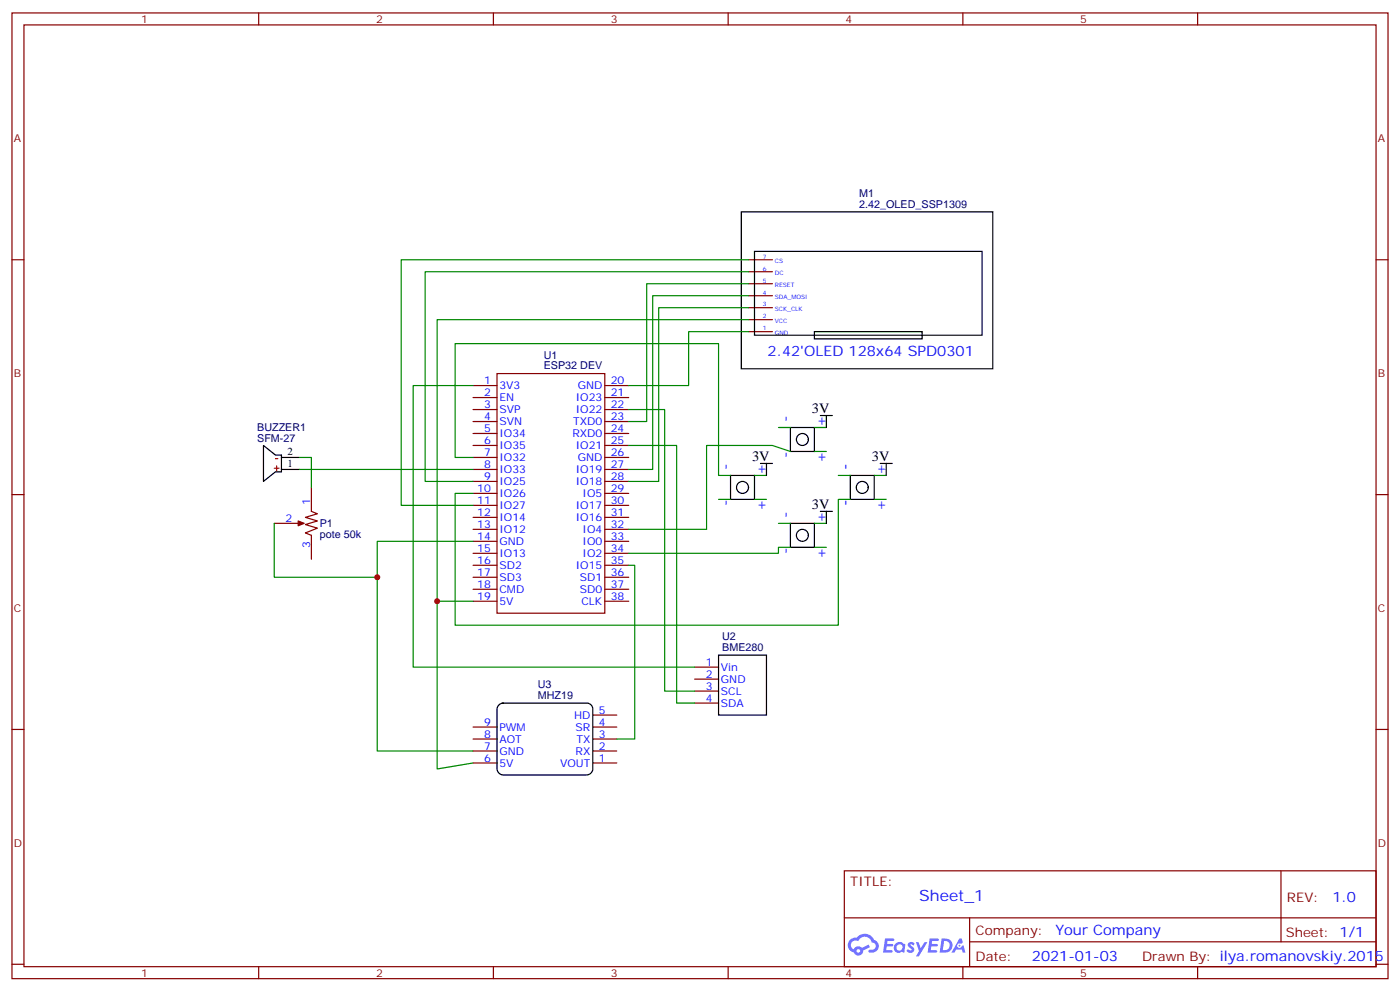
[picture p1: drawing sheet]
<svg xmlns="http://www.w3.org/2000/svg" width="412mm" height="292mm" viewBox="0 0 412 292" stroke-linecap="round" stroke-linejoin="round" font-family="sans-serif">
<g fill="none" stroke="#870000" stroke-width=".35">
<path d="M3.5 3.8h405.4v284.3h-405.4zM7.1 7.3h398.2v277.3h-398.2zM76.2 3.8v3.5M145.3 3.8v3.5M214.5 3.8v3.5M283.6 3.8v3.5M352.8 3.8v3.5M3.5 76.5h3.6M405.3 76.5h3.6M3.5 145.6h3.6M405.3 145.6h3.6M3.5 214.8h3.6"/>
<path d="M405.3 214.8h3.6M248.7 256.4h156.6v28.2h-156.6zM377.3 256.4v20.9M248.7 270.2h156.5M285.6 277.3h119.6M285.6 270.2v14.2M3.5 283.9h3.6M76.2 284.6v3.5M145.3 284.6v3.5M214.5 284.6v3.5M283.6 284.6v3.5M352.8 284.6v3.5"/>
<path d="M405.3 283.9h3.6"/>
</g>
<g fill="#5487ff">
<path d="M267.7 277.6a1.22 1.22 0 0 1 1.7 .2l-.4 .6a.47 .47 0 0 0-.3-.4 .47 .47 0 0 0-.5 .2l.1 .2a1.14 1.14 0 0 1 .8 1.8 1.14 1.14 0 0 1-1.9 0l-.2-.2 .5-.6 .7 .5a.29 .29 0 0 0 .3-.3 .29 .29 0 0 0-.2-.3 1.04 1.04 0 0 1-.6-1.7z"/>
<path d="M260.7 276.3h2.4l.3 .2-.2 .5-1.8 .1-.1 .8h1.5l.3 .4-.3 .4h-1.6l-.2 1.1h1.7l.2 .3-.2 .3-2.6 .1z"/>
<path d="M273.8 276.3h2.4l.3 .2-.1 .5-1.8 .1-.2 .8h1.6l.3 .4-.4 .4h-1.6l-.1 1.1h1.7l.2 .3-.2 .3-2.6 .1z"/>
<path d="M282.6 276.3h.7l.3 1.3-.6 .3a.69 .69 0 0 0-1 .3 .69 .69 0 0 0 .4 .9 .69 .69 0 0 0 .9-.6l.5-.2 .6 2.2h-.8l-.2-.9h-1.8l-.5 .9h-.8z"/>
<path d="M269.8 277.4h.8l.6 1.8 1.1-1.8h.9l-2.6 4.2h-.8l.9-1.5z"/>
<path d="M277.4 276.3l-.6 4.2h1.3a2.11 2.11 0 0 0 2.5-2.1 2.11 2.11 0 0 0-2.5-2.1zM278.1 277.1a1.39 1.39 0 0 1 1.7 1.4 1.39 1.39 0 0 1-1.8 1.3h-.3z"/>
<path d="M263.7 277.9a1.54 1.54 0 0 0-.1 2.2 1.54 1.54 0 0 0 2.2 .1l.6 .3 .3-2.3-.2-.3h-.4a1.49 1.49 0 0 0-2.4 0zM264 278.9a.94 .94 0 0 1 1.8 0 .94 .94 0 0 1-1.8 0z"/>
<path d="M250.4 276.7a2.18 2.18 0 0 0 1.1 3.7 1.44 1.44 0 0 0 1.6 .9 1.44 1.44 0 0 0 1.2-1.4l2-1.1-.5-.7-1.9 1a1.47 1.47 0 0 0-2.4 .4 1.39 1.39 0 0 1-.7-1.9 1.39 1.39 0 0 1 2-.5 2.12 2.12 0 0 1 2.2-1.3 2.12 2.12 0 0 1 1.9 1.7 1.14 1.14 0 0 1 1.1 1.4 1.14 1.14 0 0 1-1.7 .7 .43 .43 0 0 0-.5 .4 .43 .43 0 0 0 .4 .5 1.98 1.98 0 0 0 2.5-1.2 1.98 1.98 0 0 0-1.2-2.6 3.1 3.1 0 0 0-5.3-.6l-.9 .1zM252.3 280a.55 .55 0 0 1 1.1 0 .55 .55 0 0 1-1.1 0z"/>
<circle cx="282.6" cy="278.4" r=".26"/>
</g>
<g fill="none" stroke="#870000" stroke-width=".35">
<path d="M220.5 76.5h7M220.5 97.6h7M220.5 94.1h7M220.5 90.6h7M220.5 87.1h7M220.5 83.5h7M220.5 80h7M139.3 113.5h7.1M139.3 117.1h7.1M146.4 110h31.8v70.6h-31.8zM178.2 113.5h7M178.2 117.1h7"/>
<path d="M139.3 120.6h7.1M139.3 124.1h7.1M139.3 127.6h7.1M139.3 131.2h7.1M139.3 134.7h7.1M139.3 138.2h7.1M178.2 120.6h7M178.2 124.1h7M178.2 127.6h7M178.2 131.2h7M178.2 134.7h7M178.2 138.2h7"/>
<path d="M80.8 154.1h7M91.7 143.5v7.1l1.8 .7-3.5 1 3.5 1.1-3.5 1 3.5 1.1-3.5 1.4 1.7 .7v7.1M139.3 141.7h7.1M139.3 145.3h7.1M139.3 148.8h7.1M139.3 152.3h7.1M139.3 155.9h7.1M139.3 159.4h7.1M178.2 141.7h7M178.2 145.3h7M178.2 148.8h7M178.2 152.3h7"/>
<path d="M178.2 155.9h7M178.2 159.4h7M139.3 162.9h7.1M139.3 166.4h7.1M139.3 170h7.1M139.3 173.5h7.1M139.3 177h7.1M178.2 162.9h7M178.2 166.4h7M178.2 170h7M178.2 173.5h7M178.2 177h7"/>
<path d="M204.6 196.4h7.1M204.6 200h7.1M139.3 217.6h7.1M139.3 214.1h7.1M174.6 217.6h7.1M174.6 214.1h7.1M174.6 210.5h7.1M204.6 203.5h7.1M204.6 207h7.1M139.3 224.6h7.1M139.3 221.1h7.1M174.6 224.6h7.1"/>
<path d="M174.6 221.1h7.1"/>
</g>
<g fill="none" stroke="#000" stroke-width=".35">
<path d="M218.4 62.4h74.1v46.2h-74.1zM222.2 74h67.1v24.7h-67.1zM239.9 97.6h31.7v2.2h-31.7zM77.6 131.2l3.5 2.8h1.8v4.9h-1.8l-3.5 2.8zM82.9 138.2h5.3M82.9 134.7h5.3M215.2 140h7v7h-7zM224 136.5h3.5M225.8 136.5v3.5M232.8 125.9h7.1v7h-7.1zM241.7 122.3h3.5M243.4 122.3v3.6"/>
<path d="M250.5 140h7v7h-7zM259.3 136.5h3.5M261.1 136.5v3.5M232.8 154.1h7.1v7h-7.1zM241.7 150.6h3.5M243.4 150.6v3.5M211.7 192.9h14.1v17.6h-14.1zM147 207.5l1.2-.5h24.7a1.76 1.76 0 0 1 1.7 1.8v17.6a1.89 1.89 0 0 1-1.7 1.8h-24.7a1.89 1.89 0 0 1-1.8-1.8v-17.6z"/>
<circle cx="236.4" cy="129.4" r="1.76"/>
<circle cx="218.7" cy="143.5" r="1.76"/>
<circle cx="236.4" cy="157.6" r="1.76"/>
<circle cx="254" cy="143.5" r="1.76"/>
</g>
<g fill="none" stroke="#008700" stroke-width=".35">
<path d="M220.5 76.5h-102.3v72.3h21.1M220.5 97.6h-17.7v15.9h-17.6M220.5 94.1h-91.7v82.9h10.5M220.5 80h-95.3v61.7h14.1M220.5 83.5h-30v40.6h-5.3M220.5 87.1h-28.2v51.1h-7.1M220.5 90.6h-26.5v51.1h-8.8M139.3 113.5h-17.6v82.9h82.9M88.2 134.7h3.5v8.8M88.2 138.2h51.1M139.3 134.7h-5.2v-33.5h77.6v38.8h3.5M185.2 131.2h14.1v75.8h5.3"/>
<path d="M185.2 120.6h10.6v82.9h8.8M222.2 140h3.6M229.3 125.9h3.5M232.8 132.9l-5.3-1.7h-19.4v24.7h-22.9M239.9 125.9h3.5M239.9 132.9h3.5M246.9 140h3.6M257.5 140h3.6M80.8 154.1v15.9h30.3M139.3 145.3h-5.2v38.8h112.8v-37.1h3.6M139.3 159.4h-28.2v61.7h28.2M211.7 147h3.5"/>
<path d="M222.2 147h3.6M229.3 154.1h3.5M239.9 154.1h3.5M257.5 147h3.6M128.8 177v49.4l10.5-1.8M185.2 166.4h1.8v51.2h-5.3M232.8 161.1h-3.5v1.8h-44.1M239.9 161.1h3.5"/>
</g>
<path d="M80.8 137.9h1.4M81.1 135h.7M81.5 137.2v1.4" fill="none" stroke="#f00" stroke-width=".35"/>
<path d="M87.8 153.4l1.8 .7-1.8 .7z" fill="#870000" stroke="#870000" stroke-width=".35"/>
<g fill="#c00">
<circle cx="128.8" cy="177" r=".88"/>
<circle cx="111.1" cy="170" r=".88"/>
</g>
<text font-size="4.6" fill="#00f" x="270.8" y="265.4">Sheet_1</text>
<g font-size="4.2" fill="#00f">
<text x="226.1" y="104.7">2.42'OLED 128x64 SPD0301</text>
<text x="232.6" y="124.3" transform="rotate(-90 232.6 124.3)">-</text>
<text x="243.2" y="125.8" transform="rotate(-90 243.2 125.8)">+</text>
<text x="232.6" y="134.8" transform="rotate(-90 232.6 134.8)">-</text>
<text x="243.2" y="136.4" transform="rotate(-90 243.2 136.4)">+</text>
<text x="215" y="138.4" transform="rotate(-90 215 138.4)">-</text>
<text x="225.6" y="139.9" transform="rotate(-90 225.6 139.9)">+</text>
<text x="250.3" y="138.4" transform="rotate(-90 250.3 138.4)">-</text>
<text x="260.9" y="139.9" transform="rotate(-90 260.9 139.9)">+</text>
<text x="215" y="149" transform="rotate(-90 215 149)">-</text>
<text x="250.3" y="149" transform="rotate(-90 250.3 149)">-</text>
<text x="225.6" y="150.5" transform="rotate(-90 225.6 150.5)">+</text>
<text x="232.6" y="152.5" transform="rotate(-90 232.6 152.5)">-</text>
<text x="243.2" y="154" transform="rotate(-90 243.2 154)">+</text>
<text x="260.9" y="150.5" transform="rotate(-90 260.9 150.5)">+</text>
<text x="232.6" y="163.1" transform="rotate(-90 232.6 163.1)">-</text>
<text x="243.2" y="164.6" transform="rotate(-90 243.2 164.6)">+</text>
<text x="392.5" y="265.7">1.0</text>
<text x="310.9" y="275.2">Your Company</text>
<text x="304" y="283">2021-01-03</text>
</g>
<g font-size="4.2">
<text x="239.2" y="121.6">3V</text>
<text x="221.5" y="135.7">3V</text>
<text x="256.8" y="135.7">3V</text>
<text x="239.2" y="149.9">3V</text>
</g>
<g font-size="3.9" fill="#800">
<text x="250.5" y="261">TITLE:</text>
<text x="379.1" y="265.7">REV:</text>
<text x="287.4" y="275.2">Company:</text>
<text x="378.7" y="275.8">Sheet: 1/1</text>
<text x="287.4" y="282.9">Date:</text>
<text x="336.4" y="282.9">Drawn By: ilya.romanovskiy.2015</text>
</g>
<g font-size="3.2" fill="#800">
<text x="41.6" y="6.8">1</text>
<text x="110.8" y="6.8">2</text>
<text x="179.9" y="6.8">3</text>
<text x="249.1" y="6.8">4</text>
<text x="318.2" y="6.8">5</text>
<text x="4.1" y="41.9">A</text>
<text x="405.9" y="41.9">A</text>
<text x="4.1" y="111.1">B</text>
<text x="405.9" y="111.1">B</text>
<text x="4.1" y="180.2">C</text>
<text x="405.9" y="180.2">C</text>
<text x="4.1" y="249.3">D</text>
<text x="405.9" y="249.3">D</text>
<text x="41.6" y="287.6">1</text>
<text x="110.8" y="287.6">2</text>
<text x="179.9" y="287.6">3</text>
<text x="249.1" y="287.6">4</text>
<text x="318.2" y="287.6">5</text>
</g>
<g font-size="3.2" fill="#000080">
<text x="253.1" y="58.1">M1</text>
<text x="253.1" y="61.3">2.42_OLED_SSP1309</text>
<text x="160.2" y="105.6">U1</text>
<text x="160.2" y="108.8">ESP32 DEV</text>
<text x="75.8" y="130.1">SFM-27</text>
<text x="75.8" y="126.9">BUZZER1</text>
<text x="94.2" y="155.2">P1</text>
<text x="94.2" y="158.4">pote 50k</text>
<text x="212.7" y="191.7">BME280</text>
<text x="212.7" y="188.5">U2</text>
<text x="158.4" y="202.6">U3</text>
<text x="158.4" y="205.8">MHZ19</text>
</g>
<g font-size="3.2" fill="#00f">
<text x="142.6" y="113.2">1</text>
<text x="179.9" y="113.2">20</text>
<text x="142.6" y="116.7">2</text>
<text x="147.1" y="114.6">3V3</text>
<text x="147.1" y="118.1">EN</text>
<text x="169.6" y="118.1">IO23</text>
<text x="170.2" y="114.6">GND</text>
<text x="179.9" y="116.7">21</text>
<text x="142.6" y="120.2">3</text>
<text x="142.6" y="123.8">4</text>
<text x="147.1" y="121.6">SVP</text>
<text x="147.1" y="125.2">SVN</text>
<text x="168.9" y="125.2">TXD0</text>
<text x="169.6" y="121.6">IO22</text>
<text x="179.9" y="120.2">22</text>
<text x="179.9" y="123.8">23</text>
<text x="142.6" y="127.3">5</text>
<text x="142.6" y="130.8">6</text>
<text x="147.1" y="128.7">IO34</text>
<text x="168.6" y="128.7">RXD0</text>
<text x="179.9" y="127.3">24</text>
<text x="179.9" y="130.8">25</text>
<text x="142.6" y="134.3">7</text>
<text x="142.6" y="137.9">8</text>
<text x="147.1" y="132.2">IO35</text>
<text x="147.1" y="135.7">IO32</text>
<text x="169.6" y="132.2">IO21</text>
<text x="170.2" y="135.7">GND</text>
<text x="179.9" y="134.3">26</text>
<text x="179.9" y="137.9">27</text>
<text x="142.6" y="141.4">9</text>
<text x="147.1" y="139.3">IO33</text>
<text x="147.1" y="142.8">IO25</text>
<text x="169.6" y="139.3">IO19</text>
<text x="169.6" y="142.8">IO18</text>
<text x="179.9" y="141.4">28</text>
<text x="91.4" y="148.8" transform="rotate(-90 91.4 148.8)">1</text>
<text x="140.6" y="144.9">10</text>
<text x="140.6" y="148.4">11</text>
<text x="147.1" y="146.3">IO26</text>
<text x="147.1" y="149.9">IO27</text>
<text x="169.6" y="149.9">IO17</text>
<text x="171.6" y="146.3">IO5</text>
<text x="179.9" y="144.9">29</text>
<text x="179.9" y="148.4">30</text>
<text x="84.1" y="153.7">2</text>
<text x="140.6" y="152">12</text>
<text x="140.6" y="155.5">13</text>
<text x="147.1" y="153.4">IO14</text>
<text x="169.6" y="153.4">IO16</text>
<text x="179.9" y="152">31</text>
<text x="179.9" y="155.5">32</text>
<text x="91.4" y="161.4" transform="rotate(-90 91.4 161.4)">3</text>
<text x="140.6" y="159">14</text>
<text x="147.1" y="156.9">IO12</text>
<text x="147.1" y="160.4">GND</text>
<text x="171.6" y="156.9">IO4</text>
<text x="171.6" y="160.4">IO0</text>
<text x="179.9" y="159">33</text>
<text x="140.6" y="162.6">15</text>
<text x="140.6" y="166.1">16</text>
<text x="147.1" y="164">IO13</text>
<text x="147.1" y="167.5">SD2</text>
<text x="169.6" y="167.5">IO15</text>
<text x="171.6" y="164">IO2</text>
<text x="179.9" y="162.6">34</text>
<text x="179.9" y="166.1">35</text>
<text x="140.6" y="169.6">17</text>
<text x="140.6" y="173.1">18</text>
<text x="147.1" y="171">SD3</text>
<text x="170.8" y="171">SD1</text>
<text x="179.9" y="169.6">36</text>
<text x="179.9" y="173.1">37</text>
<text x="140.6" y="176.7">19</text>
<text x="147.1" y="174.6">CMD</text>
<text x="147.1" y="178.1">5V</text>
<text x="170.8" y="174.6">SD0</text>
<text x="171.3" y="178.1">CLK</text>
<text x="179.9" y="176.7">38</text>
<text x="207.9" y="196.1">1</text>
<text x="212.4" y="197.5">Vin</text>
<text x="207.9" y="199.6">2</text>
<text x="207.9" y="203.1">3</text>
<text x="212.4" y="201">GND</text>
<text x="207.9" y="206.7">4</text>
<text x="212.4" y="204.5">SCL</text>
<text x="212.4" y="208.1">SDA</text>
<text x="142.6" y="213.7">9</text>
<text x="147.1" y="215.1">PWM</text>
<text x="169.1" y="211.6">HD</text>
<text x="169.5" y="215.1">SR</text>
<text x="176.4" y="213.7">4</text>
<text x="176.4" y="210.2">5</text>
<text x="142.6" y="220.8">7</text>
<text x="142.6" y="217.2">8</text>
<text x="147.1" y="218.7">AOT</text>
<text x="169.8" y="218.7">TX</text>
<text x="176.4" y="220.8">2</text>
<text x="176.4" y="217.2">3</text>
<text x="142.6" y="224.3">6</text>
<text x="147.1" y="225.7">5V</text>
<text x="147.1" y="222.2">GND</text>
<text x="165" y="225.7">VOUT</text>
<text x="169.5" y="222.2">RX</text>
<text x="176.4" y="224.3">1</text>
</g>
<g font-size="3.2">
<text x="84.7" y="137.5">1</text>
<text x="84.7" y="134">2</text>
</g>
<g font-size="1.8" fill="#00f">
<text x="224.7" y="76.1">7</text>
<text x="228.2" y="77.5">CS</text>
<text x="224.7" y="83.2">5</text>
<text x="224.7" y="79.7">6</text>
<text x="228.2" y="81.1">DC</text>
<text x="224.7" y="86.7">4</text>
<text x="228.2" y="88.1">SDA_MOSI</text>
<text x="228.2" y="84.6">RESET</text>
<text x="224.7" y="93.8">2</text>
<text x="224.7" y="90.2">3</text>
<text x="228.2" y="95.2">VCC</text>
<text x="228.2" y="91.7">SCK_CLK</text>
<text x="224.7" y="97.3">1</text>
<text x="228.2" y="98.7">GND</text>
</g>
</svg>
